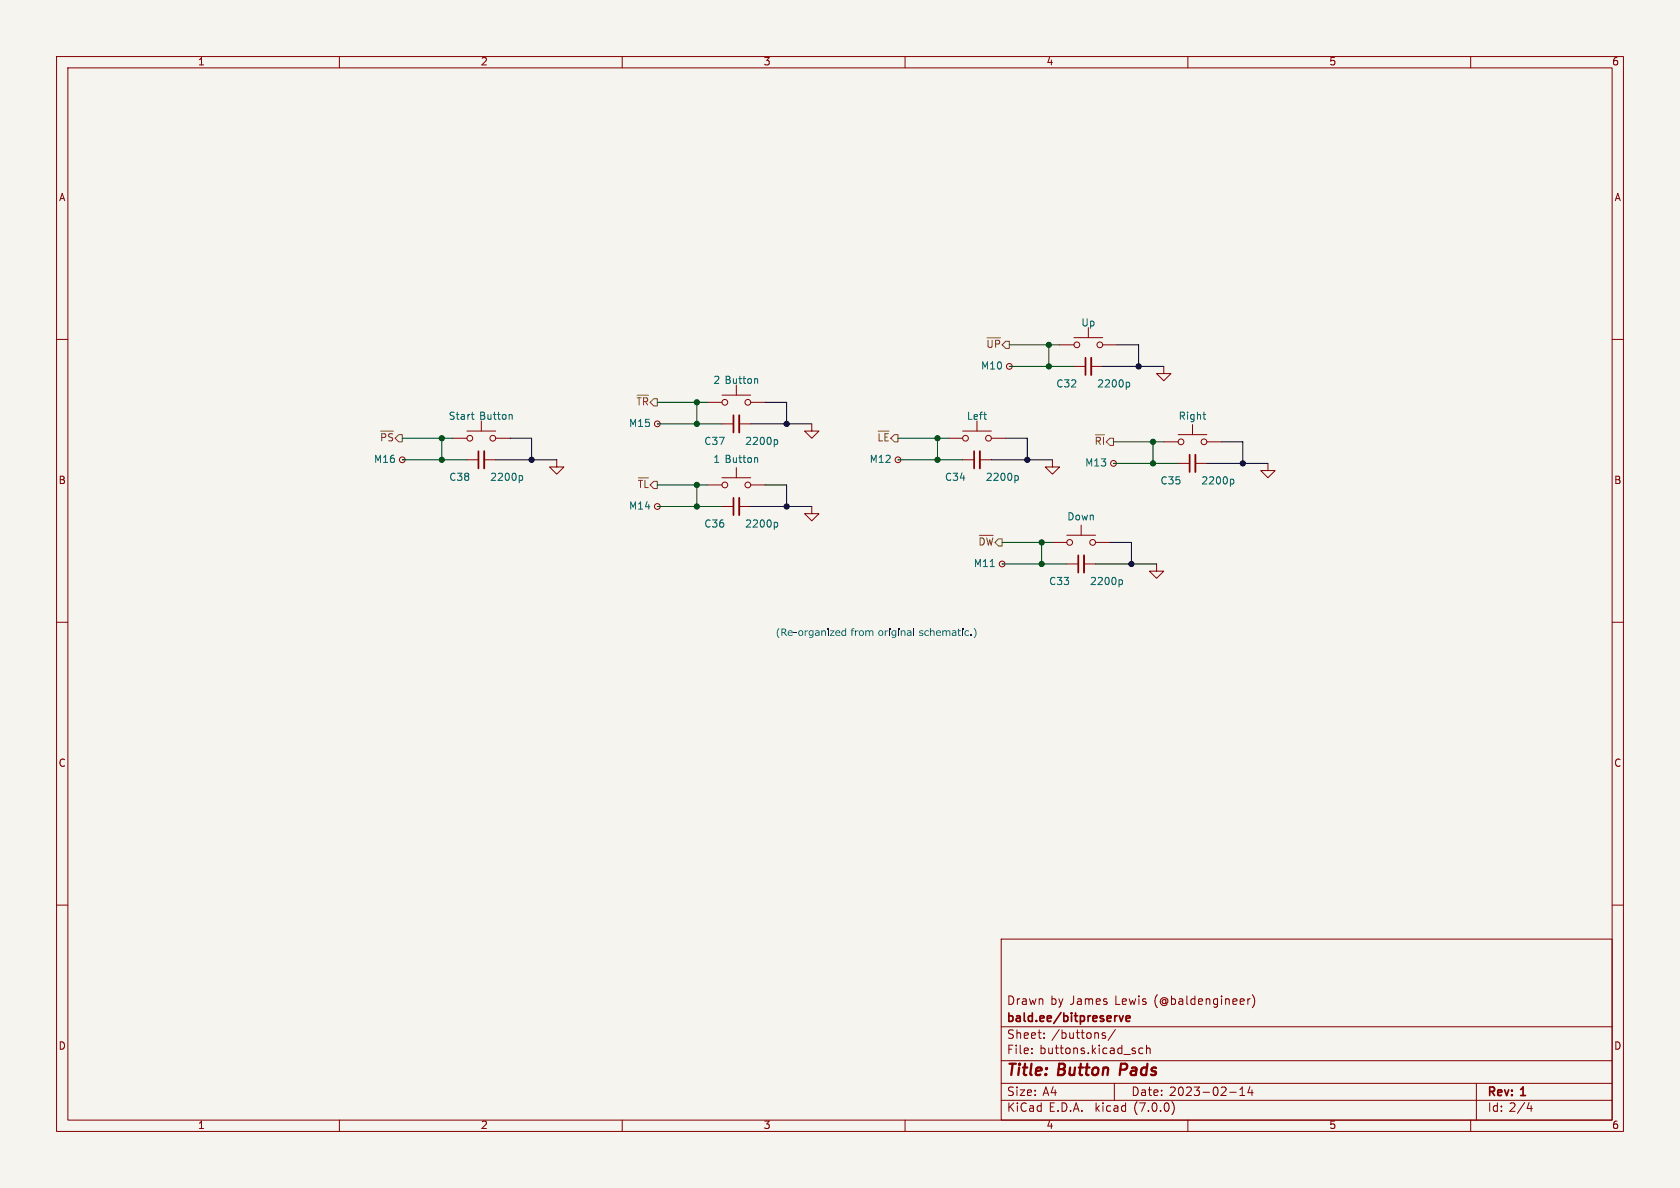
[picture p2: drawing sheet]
<svg xmlns="http://www.w3.org/2000/svg" width="297mm" height="210mm" viewBox="0 0 297 210" stroke-linecap="round" stroke-linejoin="round" font-family="sans-serif">
<path d="M0 0h297v210h-297z" fill="#f5f4ef" stroke="#f5f4ef" stroke-width=".18"/>
<g fill="none" stroke="#840000" stroke-width=".18">
<path d="M10 10h277v190h-277zM12 12h273v186h-273zM60 10v2M110 10v2M160 10v2M210 10v2M260 10v2M10 60h2M189.9 59.7h5M192.4 57.9v1.8M285 60h2M80 77.5h2.5"/>
<path d="M82.5 76.2h5.1M85.1 74.4v1.8M87.6 77.5h2.6M116.2 74.9h.1M125.1 71.1h2.5M127.6 74.9h2.1M127.6 69.9h5.1M130.2 68.1v1.8M130.7 74.9h2M132.7 71.1h2.6M143.5 74.9v1.3h1.3l-1.3 1.3-1.3-1.3h1.3M167.6 77.5h2.6"/>
<path d="M170.2 76.2h5.1M172.7 74.4v1.8M175.3 77.5h2.5M178.4 64.8h.1M187.3 61h2.6M189.9 64.8h2M192.9 64.8h2M194.9 61h2.6M205.7 64.8v1.2h1.3l-1.3 1.3-1.2-1.3h1.2M205.7 78.1h2.6M208.3 76.8h5.1M210.8 75.1v1.7"/>
<path d="M213.4 78.1h2.5M71.1 81.3h.1M82.5 81.3h2.1M85.6 81.3h2M98.4 81.3v1.3h1.3l-1.3 1.2-1.2-1.2h1.2M116.2 89.5h.1M125.1 85.7h2.5M127.6 89.5h2.1M127.6 84.5h5.1M130.2 82.7v1.8M130.7 89.5h2M132.7 85.7h2.6"/>
<path d="M143.5 89.5v1.3h1.3l-1.3 1.3-1.3-1.3h1.3M158.7 81.3h.1M170.2 81.3h2M173.2 81.3h2.1M177.2 99.7h.1M186.1 81.3v1.3h1.2l-1.2 1.2-1.3-1.2h1.3M186.1 95.9h2.5M188.6 94.6h5.1M188.6 99.7h2M191.1 92.8v1.8M191.6 99.7h2.1M193.7 95.9h2.5"/>
<path d="M196.8 81.9h.1M204.5 99.7v1.3h1.2l-1.2 1.2-1.3-1.2h1.3M208.3 81.9h2M211.3 81.9h2.1M224.2 81.9v1.3h1.2l-1.2 1.3-1.3-1.3h1.3M10 110h2M285 110h2M10 160h2M285 160h2M177 166h108v32h-108zM220.6 176.6v1M221 176.6h-.3l-.1 .2"/>
<path d="M221.4 175.8a1.72 1.72 0 0 1 0 2.3M60 198v2M110 198v2M160 198v2M177 194.5h108M177 191.5h108M177 187.5h108M177 181.5h108M182.4 186.1v.2M182.4 185.3v.2M184.6 183.4v.2M184.6 182.6v.2"/>
<path d="M195.4 182.6h-.4l-.2 .2 .1 .2 .5 .1v.4h-.6M197 191.5v3M197.2 182l-1.3 1.9M202 185.3h-.4l-.3 .2v.5l.2 .2h.5M202.7 185.4l.2-.1h.4v1M202.7 184.8v1.5M207.2 194.8a1.74 1.74 0 0 1 0 2.2M210 198v2M217.4 193.1h1.1M219.2 193.7h.8M219.2 192.6l.4-.4v1.5M221 192.1l-.4 1.1h.9"/>
<path d="M221.3 192.7v1M260 198v2M261 191.5v6.5M270 196h.9M270.7 195.5v1"/>
<circle cx="83.1" cy="77.5" r=".51"/>
<circle cx="87.1" cy="77.5" r=".51"/>
<circle cx="116.2" cy="74.9" r=".51"/>
<circle cx="128.1" cy="71.1" r=".51"/>
<circle cx="132.2" cy="71.1" r=".51"/>
<circle cx="170.7" cy="77.5" r=".51"/>
<circle cx="174.8" cy="77.5" r=".51"/>
<circle cx="178.4" cy="64.8" r=".51"/>
<circle cx="190.4" cy="61" r=".51"/>
<circle cx="194.4" cy="61" r=".51"/>
<circle cx="208.8" cy="78.1" r=".51"/>
<circle cx="212.9" cy="78.1" r=".51"/>
<circle cx="71.1" cy="81.3" r=".51"/>
<circle cx="116.2" cy="89.5" r=".51"/>
<circle cx="128.1" cy="85.7" r=".51"/>
<circle cx="132.2" cy="85.7" r=".51"/>
<circle cx="158.8" cy="81.3" r=".51"/>
<circle cx="177.2" cy="99.7" r=".51"/>
<circle cx="189.1" cy="95.9" r=".51"/>
<circle cx="193.2" cy="95.9" r=".51"/>
<circle cx="196.9" cy="81.9" r=".51"/>
</g>
<path d="M84.6 79.8v3M129.7 73.4v3.1M172.2 79.8v3M191.9 63.2v3.1M129.7 88v3.1M190.6 98.2v3M210.3 80.4v3M197.9 179.6l.3 1 .4-1M199.1 180.1l.7-.2-.1-.3h-.4l-.2 .2v.7h.6" fill="none" stroke="#840000" stroke-width=".3"/>
<path d="M85.6 79.8v3M130.7 73.4v3.1M173.2 79.8v3M192.9 63.2v3.1M130.7 88v3.1M191.6 98.2v3M211.3 80.4v3" fill="none" stroke="#840000" stroke-width=".33"/>
<g fill="none" stroke="#006464" stroke-width=".18">
<path d="M83.3 73.3h.5M83.6 74.1h.2M90.2 73.3l.4 .2v.6M133.6 66.9l.3 .2v.7M137 77.7h.2l.3 .3-.1 .5-.4 .1M199.2 67.6h.3l.2 .2v.5l-.5 .1M212.7 73.3h.4M212.9 74.1h.2M91.9 84.1h.3l.2 .2-.1 .5-.4 .1M133.6 80.9l.3 .2v.6M137 92.3h.2l.3 .3-.1 .5-.4 .1M179.5 84.1h.3l.2 .2v.5l-.5 .1"/>
<path d="M217.6 84.7h.3l.2 .3v.4l-.5 .2M198 102.5h.2l.2 .2v.5l-.4 .1"/>
</g>
<g fill="none" stroke="#725600" stroke-width=".18">
<path d="M174.5 59.7h2.3M67.3 76.2h2.2M68.2 77.1l-.1-.4h-.6v1.2M69.4 76.7h-.5l-.2 .3M70.5 76.8h.6v1.3h-.6l-.7-.6zM112.6 70.3h.8M112.6 69.9h2M113 70.3v1.3M114.5 70.7l-.1-.3-.6-.1v1.3M115.6 70.5h.6v1.3h-.6l-.7-.7zM155.2 76.2h2M155.4 76.7v1.2"/>
<path d="M157 76.7h-.6v1.2M157.5 77.5l.6-.7h.6v1.3h-.6zM174.7 60.2v1M175.4 60.2v1M176.7 60.6l-.1-.4h-.6v1.2M177.8 60.3h.6v1.3h-.6l-.6-.6zM193.6 76.9h1.7M194.5 77.7l-.1-.3-.6-.1v1.3M195.1 77.3v1.3M196.2 77.5h.6v1.2h-.6l-.6-.6zM112.9 84.9h.7M112.9 84.5h1.7"/>
<path d="M113.2 84.9v1.3M114 84.9v1.3h.6M115.6 85.1h.6v1.3h-.6l-.7-.7zM173.1 94.6h2.5M174 95.6l-.2-.5h-.5v1.3M174.4 95.1l.3 1.3M175.5 95.1l-.3 1.3M176.5 95.3h.7v1.2h-.7l-.6-.6z"/>
</g>
<g fill="#0000c2">
<path d="M148.9 111.5l.2-.1 .3 .1v-.4h.2v1.3h-.2v-.1l-.4 .1-.2-.1-.1-.4h.2l.2 .4 .3-.1v-.6h-.4l-.1 .3h-.2z"/>
<path d="M153 111.4h.1v.1l.4-.1 .2 .2 .6-.1 .1 .2v.7h-.2v-.7l-.1-.1-.3 .1v.7h-.2v-.7l-.2-.1-.3 .1v.7h-.1z"/>
<path d="M161.4 111.1h.2v1.3h-.2z"/>
<path d="M172.1 111.1h.3l.2 .6v.6l-.3 .5h-.2l.3-.5 .1-.5z"/>
</g>
<g fill="none" stroke="#004800" stroke-width=".18">
<path d="M71.1 77.5h8.9M78.1 77.5v3.8M116.2 71.1h8.9M116.2 74.9h11.4M123.2 71.1v3.8M158.7 77.5h8.9M165.7 77.5v3.8M178.4 61h8.9M178.4 64.8h11.5M185.4 61v3.8M196.8 78.1h8.9M203.8 78.1v3.8"/>
<path d="M71.1 81.3h11.4M116.2 89.5h11.4M116.2 85.7h8.9M123.2 85.7v3.8M158.7 81.3h11.5M177.2 99.7h11.4M177.2 95.9h8.9M184.1 95.9v3.8M196.8 81.9h11.5"/>
</g>
<g fill="none" stroke="#000" stroke-width=".18">
<path d="M90.2 77.5h3.8v3.8M132.7 74.9h10.8M135.3 71.1h3.8v3.8M177.8 77.5h3.8v3.8M194.9 64.8h10.8M197.5 61h3.8v3.8M215.9 78.1h3.8v3.8M87.6 81.3h10.8M132.7 89.5h10.8M135.3 85.7h3.8v3.8M175.3 81.3h10.8M193.7 99.7h10.8"/>
<path d="M196.2 95.9h3.8v3.8M213.4 81.9h10.8"/>
</g>
<g fill="#000" stroke="#000" stroke-width=".18">
<circle cx="139.1" cy="74.9" r=".46"/>
<circle cx="201.3" cy="64.8" r=".46"/>
<circle cx="94" cy="81.3" r=".46"/>
<circle cx="139.1" cy="89.5" r=".46"/>
<circle cx="181.6" cy="81.3" r=".46"/>
<circle cx="200" cy="99.7" r=".46"/>
<circle cx="219.7" cy="81.9" r=".46"/>
</g>
<g fill="#004800" stroke="#004800" stroke-width=".18">
<circle cx="184.1" cy="99.7" r=".46"/>
<circle cx="203.8" cy="81.9" r=".46"/>
<circle cx="203.8" cy="78.1" r=".46"/>
<circle cx="184.1" cy="95.9" r=".46"/>
<circle cx="123.2" cy="71.1" r=".46"/>
<circle cx="123.2" cy="74.9" r=".46"/>
<circle cx="123.2" cy="85.7" r=".46"/>
<circle cx="123.2" cy="89.5" r=".46"/>
<circle cx="78.1" cy="77.5" r=".46"/>
<circle cx="78.1" cy="81.3" r=".46"/>
<circle cx="185.4" cy="61" r=".46"/>
<circle cx="185.4" cy="64.8" r=".46"/>
<circle cx="165.7" cy="81.3" r=".46"/>
<circle cx="165.7" cy="77.5" r=".46"/>
</g>
<g font-size="2.8" fill="#840000">
<text x="178" y="190.8">Title:</text>
<text x="187.1" y="190.8">Button</text>
<text x="198.6" y="190.8">Pads</text>
</g>
<g font-size="2.1" fill="#840000">
<text x="178" y="177.9">Drawn</text>
<text x="185.7" y="177.9">by James</text>
<text x="197.2" y="177.9">Lewis</text>
<text x="204.1" y="177.9">(@baldengineer)</text>
<text x="178" y="183.9">Sheet:</text>
<text x="178" y="181.1">bald.ee/bitpreserve</text>
<text x="185.9" y="183.9">/buttons/</text>
<text x="178" y="186.6">File:</text>
<text x="183.8" y="186.6">buttons.kicad_sch</text>
<text x="178" y="196.8">KiCad</text>
<text x="178" y="194">Size:</text>
<text x="184.3" y="194">A4</text>
<text x="185.4" y="196.8">E.D.A.</text>
<text x="193.7" y="196.8">kicad</text>
<text x="200" y="194">Date:</text>
<text x="200.6" y="196.8">(7.0.0)</text>
<text x="206.7" y="194">2023-02-14</text>
<text x="263" y="194.2">Rev:</text>
<text x="263" y="196.8">Id: 2/4</text>
<text x="269" y="194.2">1</text>
</g>
<g font-size="1.8" fill="#840000">
<text x="35" y="11.8">1</text>
<text x="85" y="11.8">2</text>
<text x="135" y="11.8">3</text>
<text x="185" y="11.8">4</text>
<text x="235" y="11.8">5</text>
<text x="285" y="11.8">6</text>
<text x="10.4" y="35.8">A</text>
<text x="285.4" y="35.8">A</text>
<text x="10.3" y="85.8">B</text>
<text x="285.3" y="85.8">B</text>
<text x="10.3" y="135.8">C</text>
<text x="285.3" y="135.8">C</text>
<text x="10.3" y="185.8">D</text>
<text x="285.3" y="185.8">D</text>
<text x="35" y="199.8">1</text>
<text x="85" y="199.8">2</text>
<text x="135" y="199.8">3</text>
<text x="185" y="199.8">4</text>
<text x="235" y="199.8">5</text>
<text x="285" y="199.8">6</text>
</g>
<g font-size="1.8" fill="#006464">
<text x="191.1" y="58">Up</text>
<text x="173.4" y="65.6">M10</text>
<text x="126" y="68.1">2 Button</text>
<text x="186.7" y="68.8">C32</text>
<text x="193.9" y="68.8">2200p</text>
<text x="79.3" y="74.5">Start</text>
<text x="84.7" y="74.5">Button</text>
<text x="111.1" y="75.8">M15</text>
<text x="170.9" y="74.5">Left</text>
<text x="208.3" y="74.5">Right</text>
<text x="66" y="82.1">M16</text>
<text x="124.4" y="78.9">C37</text>
<text x="126" y="82.1">1 Button</text>
<text x="131.7" y="78.9">2200p</text>
<text x="153.7" y="82.1">M12</text>
<text x="191.8" y="82.7">M13</text>
<text x="79.4" y="85.3">C38</text>
<text x="86.6" y="85.3">2200p</text>
<text x="167" y="85.3">C34</text>
<text x="174.2" y="85.3">2200p</text>
<text x="205.1" y="85.9">C35</text>
<text x="212.3" y="85.9">2200p</text>
<text x="111.1" y="90.4">M14</text>
<text x="124.4" y="93.5">C36</text>
<text x="131.7" y="93.5">2200p</text>
<text x="188.6" y="92.3">Down</text>
<text x="172.1" y="100.5">M11</text>
<text x="185.4" y="103.7">C33</text>
<text x="192.6" y="103.7">2200p</text>
</g>
<g font-size="1.8" fill="#725600">
<text x="174.2" y="62.4">~{UP}</text>
<text x="112.4" y="72.6">~{TR}</text>
<text x="67.1" y="78.9">~{PS}</text>
<text x="155" y="78.9">~{LE}</text>
<text x="193.4" y="79.5">~{RI}</text>
<text x="172.9" y="97.3">~{DW}</text>
</g>
<g font-size="1.8" fill="#0000c2">
<text x="137.2" y="112.6">(Re-organized</text>
<text x="150.4" y="112.6">from</text>
<text x="155.2" y="112.6">original</text>
<text x="162.4" y="112.6">schematic.)</text>
</g>
</svg>
